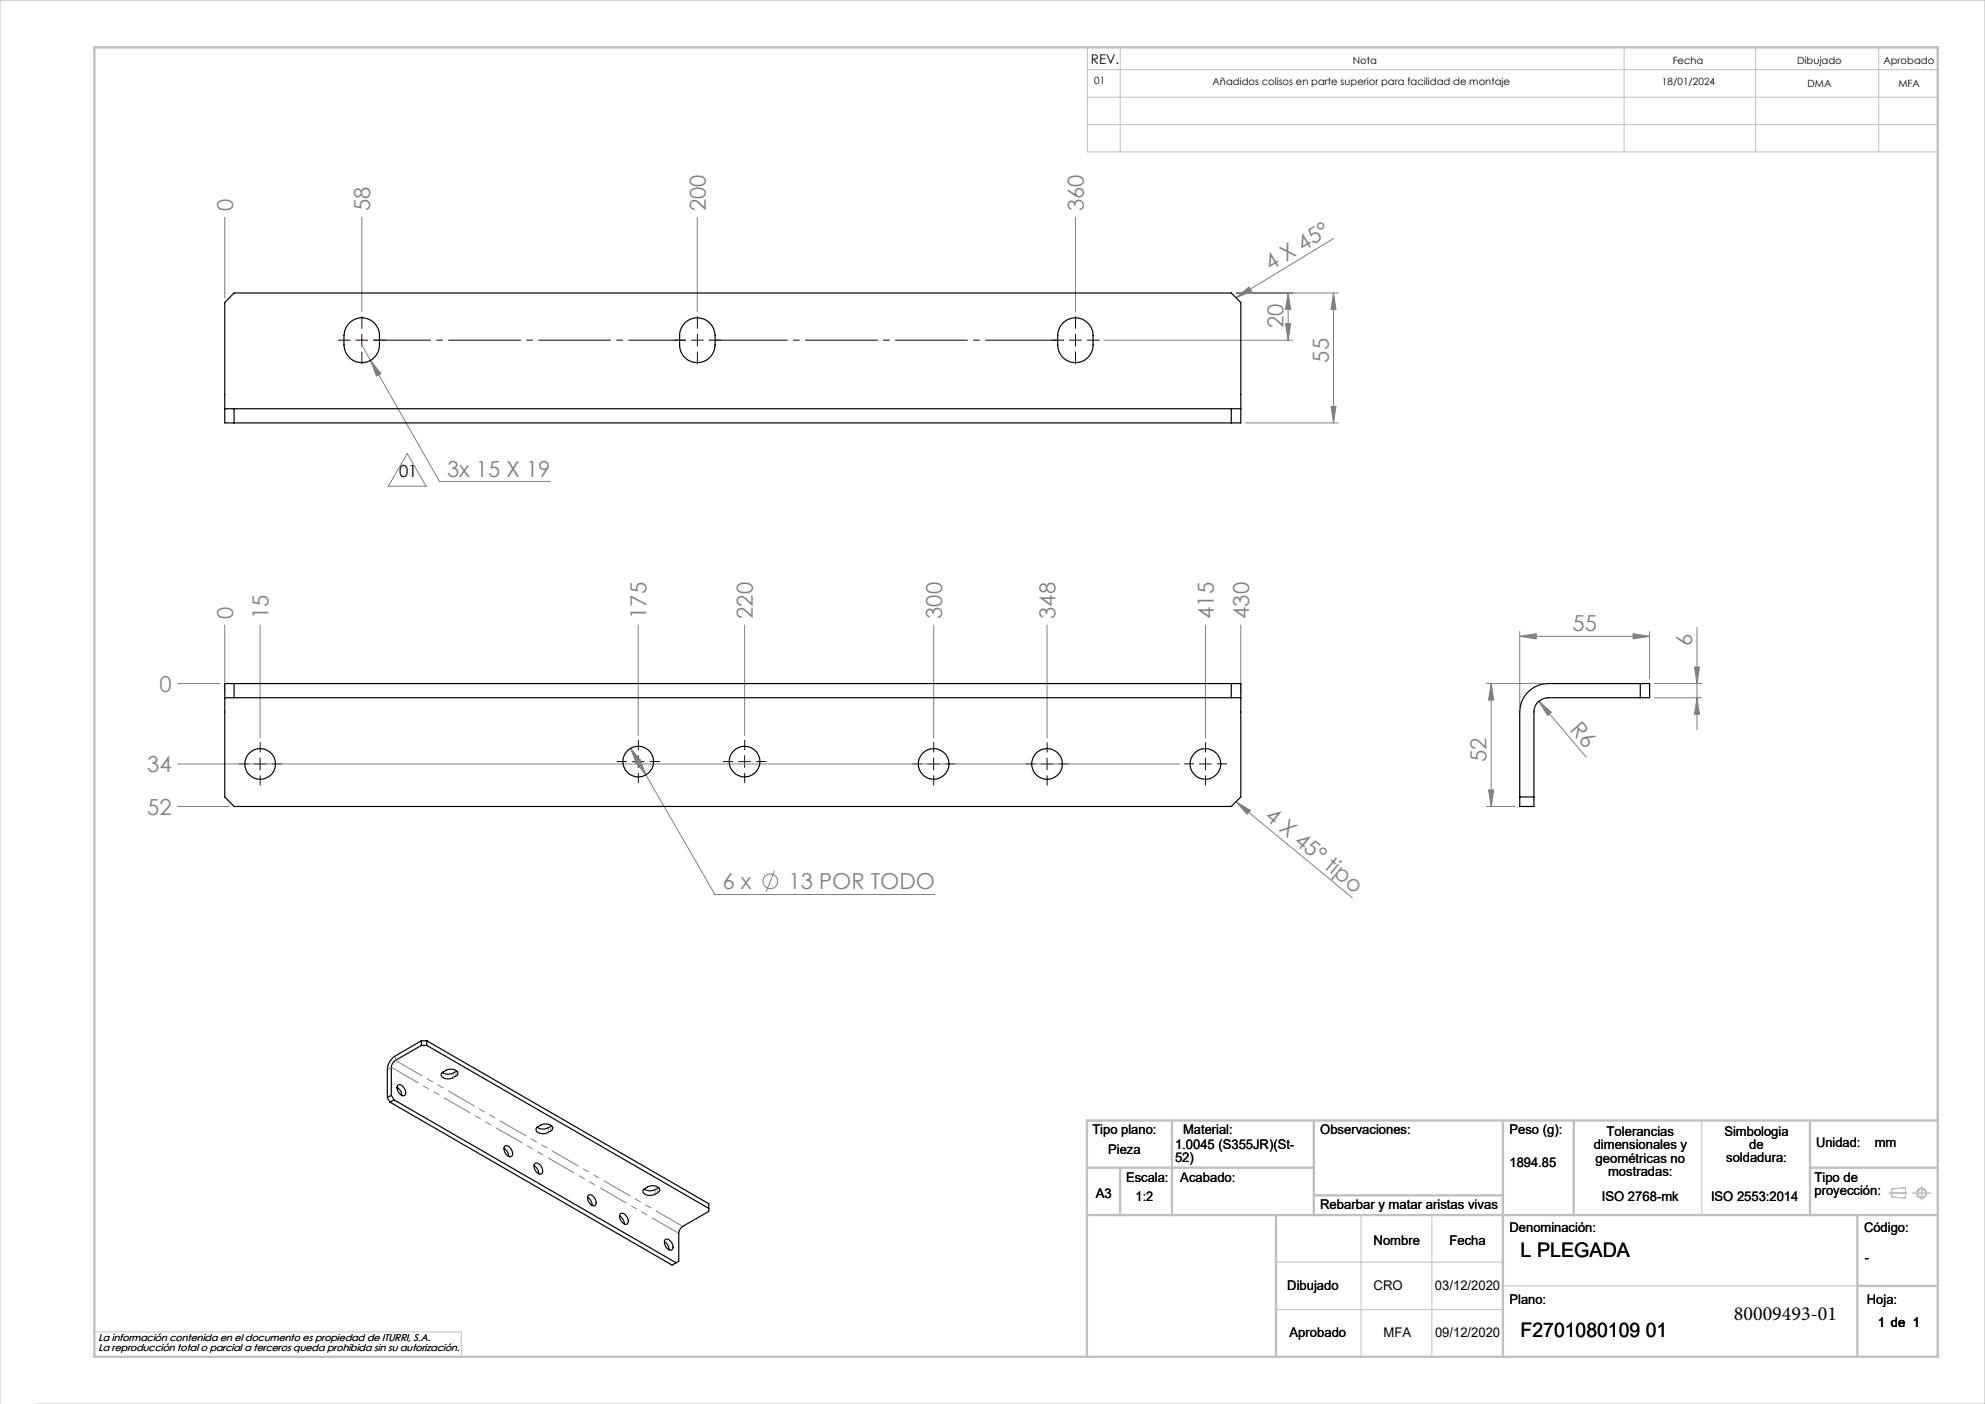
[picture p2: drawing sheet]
<svg xmlns="http://www.w3.org/2000/svg" width="420mm" height="297mm" viewBox="0 0 420 297" stroke-linecap="round" stroke-linejoin="round" font-family="sans-serif">
<g fill="none" stroke="#c0c0c0" stroke-width=".21">
<path d="M230.1 10h179.9v22.1h-179.9zM230.1 14.7h179.9M237 10v22.1M343.6 10v22.1M371.4 10v22.1M397.5 10v22.1M230.1 20.6h179.9M230.1 26.3h179.9M360.1 237v20M288 257v30M303 257v30M399.7 252.4h3.8"/>
<path d="M400.3 251.5l2.9-.2v2.1l-2.9-.2zM404.6 252.4h4M406.6 251v2.8M270 267h48M270 277h48M318 272h75M0 297v-297h420v297h-412.5M20 281.8h77.6v5.2"/>
<circle cx="406.6" cy="252.4" r=".86"/>
<circle cx="406.6" cy="252.4" r="1.07"/>
</g>
<g fill="none" stroke="#c0c0c0" stroke-width=".5">
<path d="M20 10h390v277h-390zM248 237v20M278 237v20M318 237v50M333 237v20M383 237v20M410 237h-180v50M230 257h180M230 247h48M237 247v10M270 257v30M278 252.9h40"/>
<path d="M383 247h27M393 257v30M393 272h17"/>
</g>
<g fill="none" stroke="#808080" stroke-width=".21">
<path d="M47.6 46v17M76.6 46v20M147.5 46v20M227.5 46v20M282.2 50.4l-20.7 12.6M76.6 73l1.8 3.2M78.4 76.2l14.6 25.6h23.5M78.4 76.2l2.2 2.8-.9 .5zM233.5 72h40M261.5 63l2.8-2.3 .5 .9zM261.5 62h21.6M272 68.5h1.1l-.5 3.5z"/>
<path d="M272.6 62l.5 3.5h-1.1zM272.6 62v10M282.2 62l.5 3.5h-1.1zM282.2 62v27.5M86.2 96l4 6.9h-8zM263.6 89.5h19.5M281.6 86h1.1l-.5 3.5zM47.6 132.2v14.4M55 132.2v23.9M135 132.2v23.4M157.6 132.2v23.4M197.6 132.2v23.9"/>
<path d="M221.5 132.2v23.9M255.1 132.2v23.9M262.5 132.2v14.4M321.6 134.6l3.4-.5v1zM321.6 133.6v16M321.6 134.6h27.4M345.5 134.1l3.5 .5-3.5 .5zM349 133.6v10M359.1 132.7v21.6M37.6 144.6h8.9M133.4 158.3l17.9 30.9h46.5M133.4 158.3l2.2 2.7-.9 .6z"/>
<path d="M314.5 144.6h12.1M315.5 144.6v26M315.5 144.6l.6 3.5h-1.1zM325.6 148.3l2.7 2.4-.9 .6zM325.6 148.3l10 11.8M350.1 144.6h9.9M350.1 147.6h9.9M358.5 141.1h1.1l-.5 3.5zM359.1 147.6l.5 3.5h-1.1zM37.6 170.6h10.9M37.6 161.6h212M134.4 161.1l1-.5 1.3 3.3z"/>
<path d="M261.5 169.6l3.1 1.8-.7 .9zM261.5 169.6l24.6 20.3M314.5 170.6h6.1M315 167.1h1.1l-.6 3.5zM163.9 184.2l-1.8 4.5"/>
<circle cx="163" cy="186.4" r="1.55"/>
</g>
<g fill="none" stroke="#300000" stroke-width=".21" stroke-dasharray="15.2 1.3 1.3 1.3">
<path d="M74.1 72h-2.5M76.6 69.5v-2.5M76.6 74.5v2.5M79.1 72h2.5M145.1 72h-2.5M147.6 72v-1.3M147.6 72h-1.3M147.6 72v1.2M147.6 72h1.2M147.6 69.5v-2.5M147.6 74.5v2.5M150.1 72h2.5"/>
<path d="M225.1 72h-2.5M227.6 72v-1.3M227.6 72h-1.3M227.6 72v1.2M227.6 72h1.2M227.6 69.5v-2.5M227.6 74.5v2.5M230.1 72h2.5M55.1 159.1v-2M135.1 158.6v-2M157.6 158.6v-2M197.6 159.1v-2"/>
<path d="M221.6 159.1v-2M255.1 159.1v-2M52.6 161.6h-2M55.1 164.1v2M57.6 161.6h2M132.6 161.1h-2M135.1 163.6v2M137.6 161.1h2M155.1 161.1h-2M157.6 163.6v2M160.1 161.1h2M195.1 161.6h-2"/>
<path d="M197.6 164.1v2M200.1 161.6h2M219.1 161.6h-2M221.6 164.1v2M224.1 161.6h2M252.6 161.6h-2M255.1 164.1v2M257.6 161.6h2"/>
</g>
<path d="M79.1 72h66" fill="none" stroke="#300000" stroke-width=".21" stroke-dasharray="15.2 1.3 1.3 1.3" stroke-dashoffset="3.2"/>
<path d="M150.1 72h75" fill="none" stroke="#300000" stroke-width=".21" stroke-dasharray="15.2 1.3 1.3 1.3" stroke-dashoffset="-1.3"/>
<g fill="none" stroke="#300000" stroke-width=".21">
<path d="M75.3 72h2.5M76.6 70.7v2.5M135 159.8v2.5M157.6 159.8v2.5M53.8 161.6h2.5M55 160.4v2.5M133.8 161.1h2.5M156.3 161.1h2.5M196.3 161.6h2.5M197.6 160.4v2.5M220.3 161.6h2.5M221.5 160.4v2.5"/>
<path d="M253.8 161.6h2.5M255.1 160.4v2.5"/>
</g>
<g fill="#808080">
<path d="M261.5 63l2.8-2.3 .5 .9z"/>
<path d="M325.6 148.3l2.7 2.4-.9 .6z"/>
<path d="M261.5 169.6l3.1 1.8-.7 .9z"/>
<path d="M133.4 158.3l1.3 3.3 .9-.6zM134.4 161.1l2.3 2.8-1.3-3.3zM78.4 76.2l1.3 3.3 .9-.5z"/>
<path d="M359.1 147.6l.5 3.5h-1.1zM358.5 141.1h1.1l-.5 3.5z"/>
<path d="M282.2 62l.5 3.5h-1.1zM281.6 86h1.1l-.5 3.5zM272.6 62l.5 3.5h-1.1zM272 68.5h1.1l-.5 3.5z"/>
<path d="M315.5 144.6l.6 3.5h-1.1zM315 167.1h1.1l-.6 3.5z"/>
<path d="M321.6 134.6l3.4-.5v1zM345.5 134.1l3.5 .5-3.5 .5z"/>
</g>
<g fill="none" stroke="#000" stroke-width=".25">
<path d="M74 68.2a3.7 3.7 0 0 1 4.1-.6 3.7 3.7 0 0 1 2.2 3.4 5.2 5.2 0 0 1-1.2 4.8 3.8 3.8 0 0 1-4.1 .6 3.8 3.8 0 0 1-2.2-3.4 5.3 5.3 0 0 1 1.2-4.8zM145 68.2a3.8 3.8 0 0 1 4.1-.6 3.8 3.8 0 0 1 2.2 3.4 5.3 5.3 0 0 1-1.3 4.8 3.7 3.7 0 0 1-4 .6 3.7 3.7 0 0 1-2.2-3.4 5.2 5.2 0 0 1 1.2-4.8zM225 68.2a3.7 3.7 0 0 1 4.1-.6 3.7 3.7 0 0 1 2.2 3.4 5.2 5.2 0 0 1-1.3 4.8 3.7 3.7 0 0 1-4 .6 3.7 3.7 0 0 1-2.2-3.4 5.2 5.2 0 0 1 1.2-4.8zM47.6 86.5v-22.5l1.9-2h211l2 2v22.5M47.6 86.5v3h214.9v-3M47.6 86.5h214.9M49.5 86.5v3M260.5 86.5v3M47.6 147.6v21l1.9 2h211l2-2v-21M47.6 147.6v-3h214.9v3M47.6 147.6h214.9M49.5 144.6v3"/>
<path d="M260.5 144.6v3M323.7 146a5.8 5.8 0 0 1 3.9-1.4h21.4v3h-21.4a3 3 0 0 0-3 3v20h-3v-20a5.9 5.9 0 0 1 2.1-4.6zM347.1 144.6v3M321.6 168.6h3M82 232.2l.5 .9M82.5 233.1l59.7 34.5 .9-.5M82.8 231.7l.6 1M82.8 231.7l-.8 .5M83.4 232.7l59.7 34.4M83.4 232.7l-.9 .4M84 230a1.97 1.97 0 0 1 1 1.7M84.2 229.5a1.51 1.51 0 0 1 1.6 1.7 .59 .59 0 0 1-.3 .6 .59 .59 0 0 1-.7-.2 1.59 1.59 0 0 1-.6-2.1z"/>
<path d="M89.1 220.2l-5.5 3.2a3.6 3.6 0 0 0-1.6 2.9v5.9M89.1 221.2l-5.5 3.1a1.87 1.87 0 0 0-.8 1.5v5.9M89.1 221.2h1.2M89.1 220.2v1M89.1 220.2h1.2M90.3 220.2l59.7 34.4v1.7l-5.5 3.1a1.87 1.87 0 0 0-.9 1.5v5.9l-.5 .3M90.3 221.2l59.7 34.4M90.3 220.2v1M93.4 227a2.4 2.4 0 0 1 3.4-.2l.1 .2a1.88 1.88 0 0 1-1.9 1.2 1.31 1.31 0 0 1-1.7-1zM96.6 226.6a2.56 2.56 0 0 1-3 .3M113.6 238.5a2.32 2.32 0 0 1 3.3-.1l.1 .2a2.2 2.2 0 0 1-3.5 .6l-.1-.4zM116.7 238.1a2.49 2.49 0 0 1-3 .4"/>
<path d="M106.6 242.9a2.19 2.19 0 0 1 1 1.7M106.8 242.5a1.16 1.16 0 0 1 1.6 1.1 .71 .71 0 0 1-.2 1 .71 .71 0 0 1-1-.3 1.67 1.67 0 0 1-.4-1.8zM113 246.6a1.97 1.97 0 0 1 1 1.7M113.1 246.2a1.17 1.17 0 0 1 1.7 1v.3a.67 .67 0 0 1-.4 .9 .67 .67 0 0 1-.8-.4 1.57 1.57 0 0 1-.5-1.8zM124.3 253.3a1.97 1.97 0 0 1 1 1.7M124.4 252.9a1.16 1.16 0 0 1 1.6 1 .71 .71 0 0 1-.1 1.1 .71 .71 0 0 1-1-.3 1.7 1.7 0 0 1-.5-1.8zM131.1 257.2a1.97 1.97 0 0 1 1 1.7M131.2 256.8a.9 .9 0 0 1 1.4 .5 1.16 1.16 0 0 1 0 1.7 1.61 1.61 0 0 1-1.4-2.2zM136.3 251.6a2.28 2.28 0 0 1 3.3-.1v.1a2.19 2.19 0 0 1-3.5 .6l-.1-.3zM139.3 251.2a2.61 2.61 0 0 1-3 .3M140.6 262.7a1.97 1.97 0 0 1 1 1.7M140.7 262.3a1.16 1.16 0 0 1 1.6 1 .71 .71 0 0 1-.1 1.1 .71 .71 0 0 1-1.1-.3 1.67 1.67 0 0 1-.4-1.8z"/>
<circle cx="55" cy="161.6" r="3.2"/>
<circle cx="135" cy="161.1" r="3.3"/>
<circle cx="157.5" cy="161.1" r="3.3"/>
<circle cx="197.5" cy="161.6" r="3.3"/>
<circle cx="221.5" cy="161.6" r="3.3"/>
<circle cx="255" cy="161.6" r="3.3"/>
</g>
<path d="M144.5 259.4l-60.8-35.1M143.6 260.9l-60.8-35.1" fill="none" stroke="#808080" stroke-width=".21" stroke-dasharray="6.3 1.3 1.3 1.3 1.3 1.3" stroke-dashoffset="-.2"/>
<path d="M82 226.3l.8-.5M83.7 224.3v-1M95.9 228v-1M96.5 227.6v-.9M116 239.5v-.9M116.5 239.2v-1M138.6 252.6v-1M139.2 252.3v-1" fill="none" stroke="#808080" stroke-width=".21" stroke-dasharray="6.3 1.3 1.3 1.3 1.3 1.3"/>
<g font-size="4.7" fill="#808080">
<text x="49.3" y="44.7" transform="rotate(-90 49.3 44.7)">0</text>
<text x="78.3" y="44.7" transform="rotate(-90 78.3 44.7)">58</text>
<text x="149.3" y="44.7" transform="rotate(-90 149.3 44.7)">200</text>
<text x="229.3" y="44.7" transform="rotate(-90 229.3 44.7)">360</text>
<text x="268.8" y="57.4" transform="rotate(-31 268.8 57.4)">4 X 45°</text>
<text x="271.5" y="69.4" transform="rotate(-90 271.5 69.4)">20</text>
<text x="281.2" y="76.7" transform="rotate(-90 281.2 76.7)">55</text>
<text x="94.6" y="100.8">3x 15 X 19</text>
<text x="49.3" y="130.9" transform="rotate(-90 49.3 130.9)">0</text>
<text x="56.8" y="130.9" transform="rotate(-90 56.8 130.9)">15</text>
<text x="136.8" y="130.9" transform="rotate(-90 136.8 130.9)">175</text>
<text x="159.3" y="130.9" transform="rotate(-90 159.3 130.9)">220</text>
<text x="199.3" y="130.9" transform="rotate(-90 199.3 130.9)">300</text>
<text x="223.3" y="130.9" transform="rotate(-90 223.3 130.9)">348</text>
<text x="256.8" y="130.9" transform="rotate(-90 256.8 130.9)">415</text>
<text x="264.3" y="130.9" transform="rotate(-90 264.3 130.9)">430</text>
<text x="332.7" y="133.6">55</text>
<text x="358.1" y="136.6" transform="rotate(-90 358.1 136.6)">6</text>
<text x="33.8" y="146.4">0</text>
<text x="332" y="154.4" transform="rotate(49 332 154.4)">R6</text>
<text x="314.5" y="161.2" transform="rotate(-90 314.5 161.2)">52</text>
<text x="31.2" y="163.4">34</text>
<text x="31.2" y="172.4">52</text>
<text x="267.4" y="173.1" transform="rotate(40 267.4 173.1)">4 X 45° tipo</text>
<text x="152.9" y="188.1">6 x</text>
<text x="166.9" y="188.1">13 POR TODO</text>
</g>
<g font-size="4.2" fill="#010000">
<text x="321.7" y="265.9">L PLEGADA</text>
<text x="321.7" y="282.8">F2701080109 01</text>
</g>
<text font-size="4.2" x="366.9" y="279.1">80009493-01</text>
<text font-size="3.5" fill="#010000" x="84.4" y="100.9">01</text>
<g font-size="2.8" fill="#010000">
<text x="230.8" y="13.6">REV.</text>
<text x="231.1" y="239.9">Tipo plano:</text>
<text x="250.3" y="239.9">Material:</text>
<text x="279.3" y="239.9">Observaciones:</text>
<text x="319.4" y="239.9">Peso (g):</text>
<text x="234.5" y="244.1">Pieza</text>
<text x="248.6" y="243">1.0045 (S355JR)(St-</text>
<text x="248.6" y="245.8">52)</text>
<text x="337.2" y="243.1">dimensionales y</text>
<text x="337.6" y="246">geométricas no</text>
<text x="339.9" y="240.3">Tolerancias</text>
<text x="364.9" y="240.2">Simbologia</text>
<text x="365.3" y="245.9">soldadura:</text>
<text x="370.1" y="243">de</text>
<text x="384.2" y="242.7">Unidad:</text>
<text x="396.7" y="242.7">mm</text>
<text x="238.3" y="250">Escala:</text>
<text x="249.7" y="250">Acabado:</text>
<text x="319.4" y="246.9">1894.85</text>
<text x="340.2" y="248.8">mostradas:</text>
<text x="383.9" y="250">Tipo de</text>
<text x="231.9" y="253.4">A3</text>
<text x="240.3" y="254">1:2</text>
<text x="279.3" y="255.7">Rebarbar y matar aristas vivas</text>
<text x="338.9" y="254">ISO 2768-mk</text>
<text x="362" y="254">ISO 2553:2014</text>
<text x="383.9" y="252.8">proyección:</text>
<text x="290.6" y="263.3">Nombre</text>
<text x="306.7" y="263.3">Fecha</text>
<text x="319.4" y="260.6">Denominación:</text>
<text x="394.4" y="260.6">Código:</text>
<text x="394.6" y="266.9">-</text>
<text x="272.4" y="273">Dibujado</text>
<text x="290.6" y="273">CRO</text>
<text x="303.6" y="273">03/12/2020</text>
<text x="319.4" y="275.8">Plano:</text>
<text x="395" y="275.8">Hoja:</text>
<text x="397.4" y="280.6">1 de 1</text>
<text x="272.8" y="282.8">Aprobado</text>
<text x="292.7" y="282.8">MFA</text>
<text x="303.6" y="282.8">09/12/2020</text>
</g>
<g font-size="2.1" fill="#010000">
<text x="231.5" y="17.8">01</text>
<text x="256.6" y="17.9">Añadidos colisos en parte superior para facilidad de montaje</text>
<text x="286.2" y="13.6">Nota</text>
<text x="353.9" y="13.6">Fecha</text>
<text x="380.3" y="13.6">Dibujado</text>
<text x="398.5" y="13.6">Aprobado</text>
<text x="351.7" y="18">18/01/2024</text>
<text x="382.4" y="18.3">DMA</text>
<text x="401.7" y="18.3">MFA</text>
<text x="20.8" y="283.7">La información contenida en el documento es propiedad de ITURRI, S.A.</text>
<text x="20.8" y="285.7">La reproducción total o parcial a terceros queda prohibida sin su autorización.</text>
</g>
</svg>
